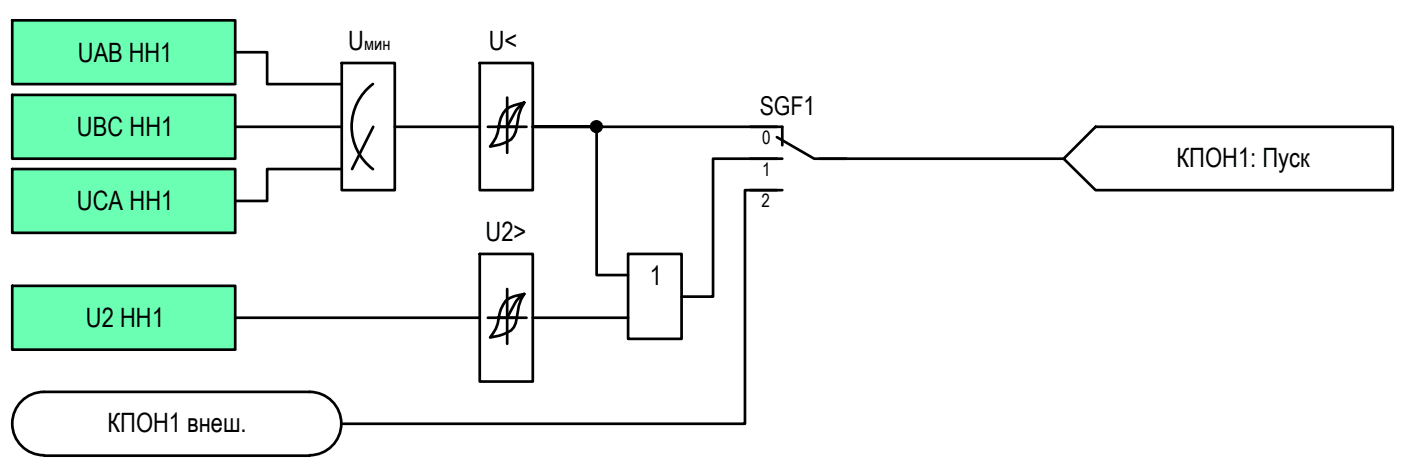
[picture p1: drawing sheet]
<svg xmlns="http://www.w3.org/2000/svg" width="132mm" height="44mm" viewBox="0 0 132 44" stroke-linecap="round" stroke-linejoin="round" font-family="sans-serif">
<!-- layer: 0 -->
<g fill="none" stroke="#000" stroke-width=".25">
<path d="M1.2 8.9h21v6.1h-21zM1.2 1.9h21v6h-21zM1.2 15.9h21v6h-21zM22.2 4.9h3v3h7M22.2 11.9h10M32.2 5.9h5v12h-5zM32.2 15.9h-7v3h-3M35.1 7.9a5 5 0 0 0 0 8M35.1 11.9l-1.9 4M37.2 11.9h8M45.2 5.9h5v12h-5zM47 11.9h2.6"/>
<path d="M47.8 9.2v5.2M49.4 9.7a6.1 6.1 0 0 0-.8 2.7 1.49 1.49 0 0 1-1.2 1.1l-1.2 .3a3.6 3.6 0 0 0 .8-2.2 1.96 1.96 0 0 1 1.4-1.7l1-.2a3.4 3.4 0 0 0-1.3 1.6l-.3 .6h-1.9M70.7 17.9h3M73.2 11.9h-23h6v14h3M73.2 15h-6v13h-3M73.2 17.9h-3v22h-38M77.2 15h23M100.2 15l3-3.1h28v6h-28zM1.2 26.9h21v6h-21zM4.1 36.9a2.98 2.98 0 0 0-2.9 3 2.98 2.98 0 0 0 2.9 3M4.2 36.9h25M22.2 29.9h23"/>
<path d="M29.2 36.9a2.98 2.98 0 0 1 2.9 3 2.98 2.98 0 0 1-2.9 3M45.2 23.9h5v12.1h-5zM47 29.9h2.6M47.8 27.2v5.2M49.4 27.7a5.7 5.7 0 0 0-.8 2.7 1.52 1.52 0 0 1-1.2 1.1l-1.2 .3a3.6 3.6 0 0 0 .8-2.2 2.1 2.1 0 0 1 1.4-1.7l1-.2a3 3 0 0 0-1.3 1.6l-.3 .6h-1.9M50.2 29.9h9M59.2 23.9h5v8h-5zM4.2 42.9h25"/>
<circle cx="56.2" cy="11.9" r=".49"/>
</g>
<path d="M70.7 11.9h3v1.8M70.7 15h3M73.2 12.9l3.5 2.1h3" fill="none" stroke="#000" stroke-width=".25"/>
<!-- layer: 0 -->
<g fill="#000" stroke="#000" stroke-width=".09">
<path d="M56 12.4h.4zM56.1 11.4h.2z"/>
<path d="M56 12.4h.3zM56.1 12.4h.2z"/>
<path d="M56.1 11.4l.3 .1zM56 11.5h.4z"/>
<path d="M56 11.5h.4zM55.9 11.5h.5z"/>
<path d="M55.9 11.5l.6 .1-.1-.1zM55.8 11.6l.1-.1 .6 .1z"/>
<path d="M55.9 12.4h.5zM55.9 12.4h.5z"/>
<path d="M55.8 11.6h.8zM55.8 11.6h.8z"/>
<path d="M55.8 12.3h.7zM55.8 12.3l.6 .1z"/>
<path d="M55.8 11.6l.8 .1v-.1zM55.8 11.6l.8 .1h-.9z"/>
<path d="M55.8 12.2l.7 .1 .1-.1zM55.8 12.2l.7 .1h-.7z"/>
<path d="M55.7 11.7l1 .1-.1-.1zM55.7 11.7l1 .1h-1z"/>
<path d="M55.7 12.2h.9zM55.7 12.2h.9z"/>
<path d="M55.7 11.8l1 .1v-.1zM55.7 11.8l1 .1h-1z"/>
<path d="M55.7 11.9h1zM55.7 11.9h1h-1z"/>
<path d="M55.7 11.9l1 .1v-.1zM55.7 11.9l1 .1h-1z"/>
<path d="M55.7 12l1 .1v-.1zM55.7 12l1 .1h-1z"/>
<path d="M55.7 12.1l.9 .1 .1-.1zM55.7 12.1l.9 .1h-.9z"/>
</g>
<g fill="#6bffb3" stroke="#6bffb3" stroke-width=".09">
<path d="M1.2 8.9l21 6.1v-6.1zM1.2 8.9l21 6.1h-21z"/>
<path d="M1.2 1.9l21 6v-6zM1.2 1.9l21 6h-21z"/>
<path d="M1.2 15.9l21 6v-6zM1.2 15.9l21 6h-21z"/>
<path d="M1.2 26.9l21 6v-6zM1.2 26.9l21 6h-21z"/>
</g>
<g font-size="2.5">
<text x="7.3" y="5.8">UAB НН1</text>
<text x="32.8" y="4.8">U</text>
<text x="46" y="4.8">U&lt;</text>
<text x="7.2" y="12.8">UBC НН1</text>
<text x="110.8" y="15.7">КПОН1: Пуск</text>
<text x="7.2" y="19.8">UCA НН1</text>
<text x="45.7" y="22.7">U2&gt;</text>
<text x="61.2" y="26.8">1</text>
<text x="8.1" y="30.8">U2 НН1</text>
<text x="10.1" y="40.7">КПОН1 внеш.</text>
</g>
<text font-size="2.4" x="71.6" y="10.8">SGF1</text>
<g font-size="1.7">
<text x="34.3" y="4.8">мин</text>
<text x="71.8" y="13.6">0</text>
<text x="71.8" y="16.6">1</text>
<text x="71.7" y="19.5">2</text>
</g>
</svg>
